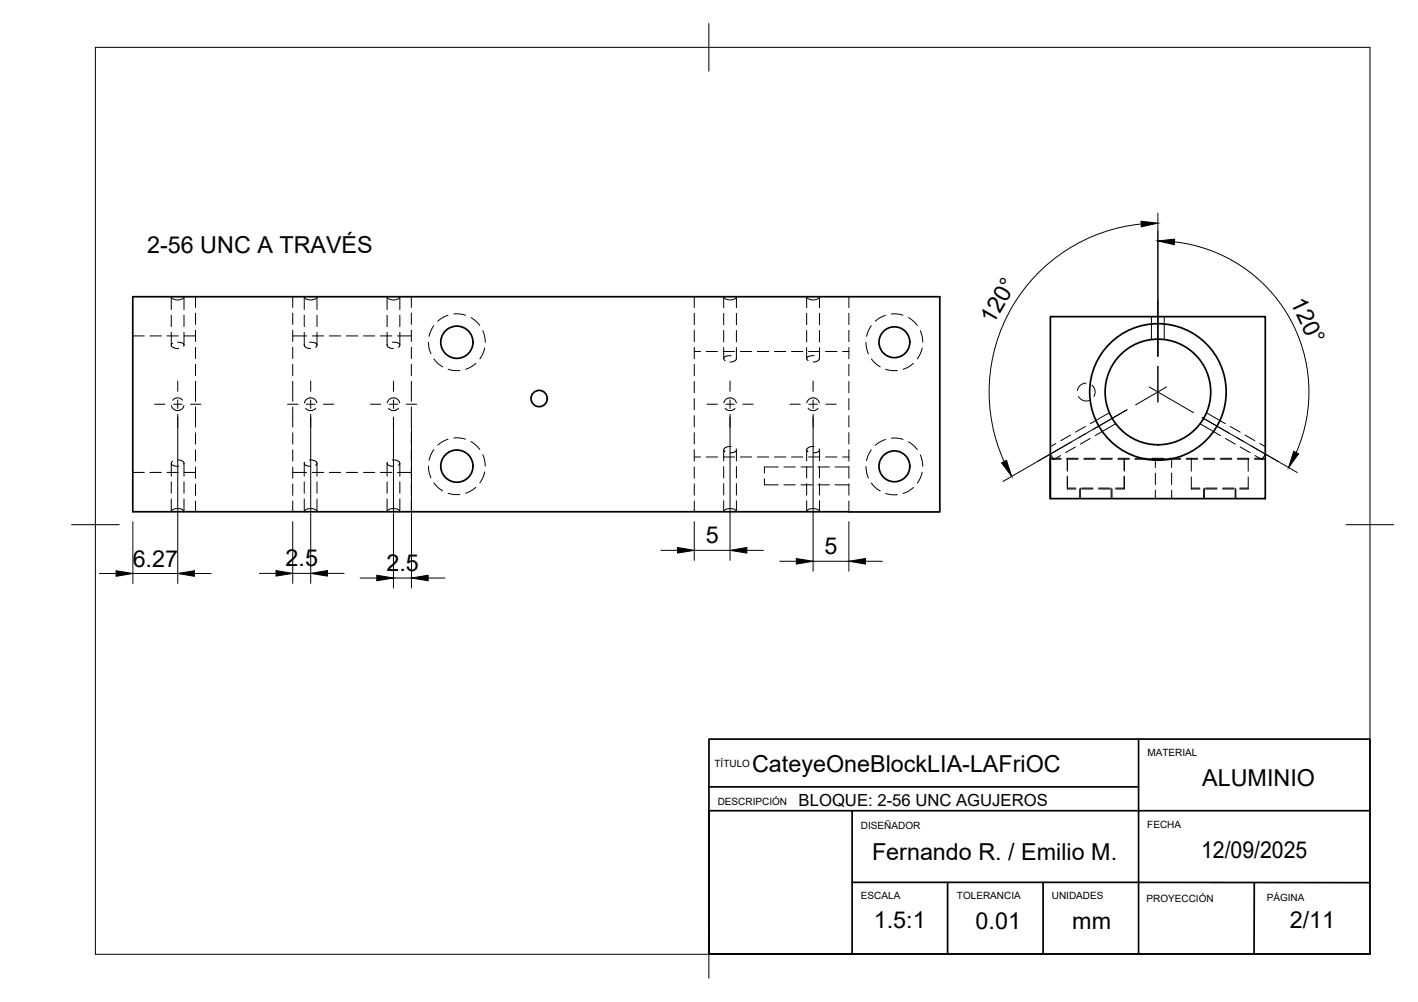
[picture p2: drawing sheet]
<svg xmlns="http://www.w3.org/2000/svg" width="297mm" height="210mm" viewBox="0 0 297 210" stroke-linecap="round" stroke-linejoin="round" font-family="sans-serif">
<!-- layer: Visible -->
<g fill="none" stroke="#000" stroke-width=".36">
<path d="M27.8 62.2h169.1v45h-169.1zM220 66.3h45v38.2h-45zM220 96v8.5M220 96h.1M240 96.2h5.1"/>
<circle cx="95.7" cy="71.7" r="3.4"/>
<circle cx="187.4" cy="71.7" r="3.2"/>
<circle cx="95.7" cy="97.6" r="3.4"/>
<circle cx="112.9" cy="83.5" r="1.7"/>
<circle cx="187.4" cy="97.7" r="3.2"/>
<circle cx="242.6" cy="82.1" r="14.3"/>
<circle cx="242.6" cy="82.1" r="11.1"/>
</g>
<!-- layer: Hidden -->
<g fill="none" stroke="#000" stroke-width=".21">
<path d="M27.8 70.4h2.4M31.4 70.4h2.4M35 70.4h2.4M35.9 64.8v-2.6a1.64 1.64 0 0 0 2.6 0v2.6M35.9 66v2.4M35.9 69.6v2.7M36.2 71.9l-.3 .3 .2 .5 .5 .3h.8M37.2 71.7l1.1 .2 .2 .2v.4M38.5 66v2.4M38.5 69.6v2.7M38.6 70.4h2.4M41 79.9v4.2"/>
<path d="M41 62.2v2.2M41 65.6v2.4M41 69.2v2.3M41 72.7v2.4M41 76.3v2.4M61.3 79.9v4.2M61.3 62.2v2.2M61.3 65.6v2.4M61.3 69.2v2.3M61.3 72.7v2.4M61.3 76.3v2.4M61.3 70.4h2.9"/>
<path d="M63.7 64.8v-2.6a1.73 1.73 0 0 0 2.7 .1v-.1v2.6M63.7 66v2.4M63.7 69.6v2.7M63.8 72.1l-.1 .3 .4 .4 1 .2M64.8 71.7h.8l.7 .3 .1 .4-.3 .3M65.4 70.4h2.4M66.4 66v2.4M66.4 69.6v2.7M69 70.4h2.4M72.6 70.4h2.3M76.1 70.4h2.4M79.7 70.4h2.4"/>
<path d="M81.1 64.8v-2.6a1.71 1.71 0 0 0 2.3 .4l.4-.4v2.6M81.1 66v2.4M81.1 69.6v2.7M81.1 72.1v.3l.2 .3 1.1 .3M82.2 71.7h.8l.6 .3 .2 .4-.3 .3M83.3 70.4h2.9M83.8 66v2.4M83.8 69.6v2.7M86.2 79.9v4.2M86.2 62.2v2.2M86.2 65.6v2.4M86.2 69.2v2.3"/>
<path d="M86.2 72.7v2.4M86.2 76.3v2.4M89.7 71.7l.2 1.4 .4 1M90.9 68.2l-.5 .8-.5 1.5M90.9 75.2l.8 .9 1 .7M93.9 66.1l-1.1 .4-1.1 .8M93.9 77.4l.9 .2h1.5M95.1 65.8h1.1l1.3 .2M98.7 66.5l1.3 1 .5 .7M99.7 76.1l-.8 .6-1.4 .7M101.1 69.3l.5 1.3v1.1M101.5 72.9l-.3 1.2-.7 1.1"/>
<path d="M145.4 62.2v2.2M145.4 65.6v2.4M145.4 69.2v2.4M145.4 72.8v2.4M145.4 76.3v2.4M145.4 79.9v2.4M145.4 73.6h1.3M147.9 73.6h2.4M151.5 73.6h2.4M151.6 64.5v-2.3a1.73 1.73 0 0 0 2.6 .1l.1-.1v2.3M151.6 65.7v2.3M151.6 69.2v2.4"/>
<path d="M151.6 72.8v2.3M153.2 74.5l-.9 .1-.6 .2-.1 .4 .3 .4M154.2 74.9v.4l-.2 .2-1.1 .3M154.3 65.7v2.3M154.3 69.2v2.4M154.3 72.8v2.3M155.1 73.6h2.4M158.6 73.6h2.4M162.2 73.6h2.4M165.8 73.6h2.4M169 64.5v-2.3a1.67 1.67 0 0 0 2.7 0v2.3M169 65.7v2.3"/>
<path d="M169 69.2v2.4M169 72.8v2.3M169.4 73.6h2.3M170.5 74.5h-.7l-.6 .3-.2 .3 .3 .5M171.6 74.9v.3l-.2 .3-1.1 .3M171.7 65.7v2.3M171.7 69.2v2.4M171.7 72.8v2.3M172.9 73.6h2.4M176.5 73.6h1.3M177.8 62.2v2.2M177.8 65.6v2.4"/>
<path d="M177.8 69.2v2.4M177.8 72.8v2.4M177.8 76.3v2.4M177.8 79.9v2.4M181.4 71.7l.2 1.4 .3 1M182.5 68.2l-.7 1.4-.3 .9M182.5 75.2l.8 .9 1.1 .7M185.5 66.1l-1 .4-1.2 .8M185.5 77.4l1 .2h1.5M186.7 65.8h1.2l1.3 .2M190.3 66.5l1.3 1 .6 .7M191.3 76.1l-.8 .6-1.3 .7"/>
<path d="M192.8 69.3l.4 1.3 .1 1.1M193.2 72.9l-.4 1.2-.6 1.1M241.2 66.3v4.9M243.9 66.3v4.9M27.8 99h2.4M31.4 99h2.4M35 99h2.4M35.9 97.1v2.7M35.9 85l.5 .8 .6 .2 1-.2 .5-.8M36.2 96.6l-.3 .4 .2 .4 .5 .2 .8 .1M36.2 83.8l.8-.5 .7 .1 .5 .4M37.2 96.3l1.1 .3 .2 .3v.3"/>
<path d="M38.5 97.1v2.7M38.6 99h2.4M41 85.3v4.2M41 90.7v2.3M41 94.2v2.4M41 97.8v2.4M61.3 85.3v4.2M61.3 90.7v2.3M61.3 94.2v2.4M61.3 97.8v2.4M61.3 99h2.9M63.7 97.1v2.7"/>
<path d="M63.8 84.4l.3-.7 .8-.4 .9 .3 .6 .8M63.8 96.9l-.1 .2 .3 .4 1.1 .2M64 85.5l.9 .5h.6l.6-.5M64.8 96.3l.8 .1 .7 .3 .1 .4-.3 .3M65.4 99h2.4M66.4 97.1v2.7M69 99h2.4M72.6 99h2.3M76.1 99h2.4M79.7 99h2.4M81.1 97.1v2.7M81.1 84.4l.4-.7 .7-.4 1 .3 .5 .8"/>
<path d="M81.2 96.9l-.1 .3 .3 .3 1 .2M81.4 85.5l.8 .5h.7l.6-.5M82.2 96.3l.8 .1 .6 .3 .2 .4-.3 .3M83.3 99h2.9M83.8 97.1v2.7M86.2 85.3v4.2M86.2 90.7v2.3M86.2 94.2v2.4M86.2 97.8v2.4M89.7 97.7l.2 1.4 .4 1M90.9 94.2l-.5 .7-.5 1.5M93.9 92l-1.1 .4-1.1 .9"/>
<path d="M95.1 91.8l1.1-.1 1.3 .3M98.7 92.5l1.3 1 .5 .7M101.1 95.2l.5 1.4v1.1M101.5 98.9l-.3 1.2-.7 1M145.4 83.5v2.4M145.4 87.1v2.3M145.4 90.6v2.4M145.4 94.2v2.4M145.4 97.8v2.4M145.4 95.7h1.3M147.9 95.7h2.4M151.5 95.7h2.4"/>
<path d="M151.6 94.2v2.4M151.6 97.7v2.4M151.6 84.4l.4-.7 .7-.4 1 .3 .5 .8M151.9 85.5l.8 .5h.7l.6-.5M153.2 93.5h-.7l-.7 .4-.2 .4 .3 .4M154.2 94l.1 .4-.3 .2-1.1 .3M154.3 94.2v2.4M154.3 97.7v2.4M155.1 95.7h2.4M158.6 95.7h2.4M162.2 95.7h2.4M163 97.8h-2.9v1.3"/>
<path d="M164.2 97.8h2.4M165.8 95.7h2.4M167.8 97.8h2.4M169 94.2v2.4M169 97.7v2.4M169 84.4l.5-.8 .6-.3 .6 .1 .5 .2 .4 .8M169.3 85.5l.8 .5h.7l.6-.5M169.4 95.7h2.3M170.5 93.5l-.7 .1-.6 .3-.2 .4 .3 .4M171.3 97.8h2.4M171.6 94l.1 .3-.3 .3-1.1 .3M171.7 94.2v2.4"/>
<path d="M171.7 97.7v2.4M172.9 95.7h2.4M174.9 97.8h2.9M176.5 95.7h1.3M177.8 83.5v2.4M177.8 87.1v2.3M177.8 90.6v2.4M177.8 94.2v2.4M177.8 97.8v2.4M181.4 97.7l.2 1.4 .3 1M182.5 94.2l-.7 1.4-.3 .9M185.5 92.1l-1 .4-1.2 .8"/>
<path d="M186.7 91.8h1.2l1.3 .2M190.3 92.6l1.3 .9 .6 .7M192.8 95.3l.4 1.4 .1 1M193.2 98.9l-.4 1.2-.6 1.1M220 95.1l.7 1.2 1.5-.9M220 96h2.3M220 96.2h2.3M221.2 92.9l-1.2 .7M223.5 96.2h2.3M223.5 96h2.4M223.6 99.7v2.5h1.7M223.6 96v2.5"/>
<path d="M223.6 99.9v2.5h1.8M223.6 96.2v2.5M224.3 91.1l-2.1 1.2M225.3 93.6l-2.1 1.2M225.9 83.1a1.88 1.88 0 0 0 2.3 .8M227 96.2h2.4M227.1 96h2.3M227.4 89.3l-2.1 1.2M227.5 80.3a1.8 1.8 0 0 0-1.8 1.5M228.4 91.9l-2.1 1.1M228.7 80.7a1.86 1.86 0 0 1 .5 2.4M230.6 96.2h2.4"/>
<path d="M230.6 96h2.4M232.4 86.5l-4 2.2M233.7 88.8l-4.3 2.5M234.2 96.2h2.4M234.2 96h2.4M235.5 99.7v2.7h-1.8M235.5 96v2.7M237.7 96.2h2.3M237.8 96h2.4M241.3 96h2.4M242 96.2v1.7M242 99.1v2.4"/>
<path d="M244.9 96h2.4M245.1 96.2h2.2M245.4 96.2v1.7M245.4 99.1v2.4M248.5 96h2.4M248.5 96.2h2.4M249.6 99.9v2.5h1.8M249.6 96v2.7M251.4 88.8l4.3 2.5M252.1 96h2.3M252.1 96.2h2.4M252.7 86.5l4 2.2"/>
<path d="M255.7 96h2.3M255.7 96.2h2.3M256.7 91.9l2.1 1.1M257.7 89.3l2.1 1.2M259.2 96h2.4M259.2 96.2h2.4M259.8 93.6l2.1 1.2M260.8 91.1l2.1 1.2M261.5 99.9v2.5h-1.8M261.5 96v2.7M262.8 96h2.2M262.8 96.2h2.2"/>
<path d="M263.9 92.9l1.1 .7M265 95.1l-.6 1.2-1.5-.9M35.9 104.5v2.7a1.64 1.64 0 0 1 2.6 0v-2.7M35.9 100.9v2.4M38.5 100.9v2.4M41 101.4v2.4M41 105v2.2M61.3 101.4v2.4M61.3 105v2.2M63.7 104.5v2.7a1.73 1.73 0 0 1 2.7-.1v.1v-2.7M63.7 100.9v2.4M66.4 100.9v2.4"/>
<path d="M81.1 104.5v2.7a1.55 1.55 0 0 1 2.1-.6l.3 .2 .3 .4v-2.7M81.1 100.9v2.4M83.8 100.9v2.4M86.2 101.4v2.4M86.2 105v2.2M90.9 101.2l.8 .9 1 .7M93.9 103.3l.9 .3h1.5M99.7 102.1l-1.4 1-.8 .2M145.4 101.4v2.4M145.4 104.9v2.3M151.6 104.9v2.3a1.73 1.73 0 0 1 2.6-.1l.1 .1v-2.3M151.6 101.3v2.4"/>
<path d="M154.3 101.3v2.4M160.1 100.3v1.3h2.9M164.2 101.6h2.4M167.8 101.6h2.4M169 104.9v2.3a1.67 1.67 0 0 1 2.7 0v-2.3M169 101.3v2.4M171.3 101.6h2.4M171.7 101.3v2.4M174.9 101.6h2.9M177.8 101.4v2.4M177.8 104.9v2.3M182.5 101.2l.8 .9 1.1 .8"/>
<path d="M185.5 103.4l1 .2h1.5M191.3 102.1l-.8 .7-1.3 .6M226.2 102.4v2.1M226.3 102.2v2.3M226.5 102.2h2.4M226.6 102.4h2.4M230.1 102.2h2.4M230.1 102.4h2.4M232.7 102.2v2.3M232.9 102.4v2.1M233.7 102.2h1.8M242 102.7v1.8"/>
<path d="M245.4 102.7v1.8M249.6 102.2h1.8M252.1 102.4v2.1M252.3 102.2v2.3M252.5 102.4h2.4M252.5 102.2h2.4M256.1 102.4h2.4M256.1 102.2h2.4M258.7 102.2v2.3M258.9 102.4v2.1M259.7 102.2h1.8"/>
</g>
<!-- layer: BORDER -->
<path d="M20 9.9h267v190h-267zM148.5 4.9v10M15 109.9h10M282 109.9h10M148.5 194.9v10" fill="none" stroke="#000" stroke-width=".21"/>
<!-- layer: TITLEBLOCK -->
<path d="M148.5 154.8h138.5v45h-138.5zM238.5 154.8v45M148.5 169.8h30v30h-30zM148.5 164.8h90M178.5 169.8h108.5M178.5 184.8l108.5 .1M198.5 184.8v15M218.5 184.8v15M262.7 184.9v15" fill="none" stroke="#000" stroke-width=".36"/>
<!-- layer: Smart Centers -->
<g fill="none" stroke="#000" stroke-width=".21">
<path d="M37.2 79.8v2.2M65.1 79.8v2.2M82.4 79.8v2.2M152.9 79.8v2.2M170.3 79.8v2.2M242.5 62.8v11.8M32.4 84.7h2.1M36.3 84.7h1.8M37.2 83.8v1.8M37.2 87.4v2.1M39.9 84.7h2.2M60.2 84.7h2.2"/>
<path d="M64.2 84.7h1.8M65.1 83.8v1.8M65.1 87.4v2.1M67.8 84.7h2.1M77.6 84.7h2.2M81.5 84.7h1.8M82.4 83.8v1.8M82.4 87.4v2.1M85.1 84.7h2.2M148.1 84.7h2.2M152 84.7h1.8M152.9 83.8v1.8"/>
<path d="M152.9 87.4v2.1M155.6 84.7h2.2M165.5 84.7h2.1M169.4 84.7h1.8M170.3 83.8v1.8M170.3 87.4v2.1M173 84.7h2.2M224.4 92.6l-7.1 4.1M227.5 90.8l-1.6 .9M236.1 85.8l-7.1 4.1M251.8 87.5l5.7 3.2M259 91.6l1.6 .9"/>
<path d="M262.1 93.4l5.6 3.3"/>
</g>
<!-- layer: FD_Dimensions -->
<g fill="none" stroke="#000" stroke-width=".21">
<path d="M239.1 46.9a35.4 35.4 0 0 0-28.8 49.8M242.5 44.7v29.9M246.1 50.7a31.6 31.6 0 0 1 25.4 44.1M37.2 86.8v35.4M65.1 86.8v35.4M82.4 87.7v35.5M86.2 89.3v33.9M152.9 86.8v30.6M170.3 86.8v32.9M236.1 85.8l-26 15.1M251.8 87.5l20 11.5M27.8 109.3v12.9"/>
<path d="M61.3 109.3v12.9M138.4 115.3h3.5M145.4 109.3v8.1M145.4 115.3h7.5M156.4 115.3h3.5M163.3 117.6h3.5M170.3 117.6h7.5M177.8 109.3v10.4M181.3 117.6h3.5M20.8 120.1h3.5M27.8 120.1h9.4M40.7 120.1h3.5"/>
<path d="M54.3 120.1h3.5M61.3 120.1h3.8M68.6 120.1h3.5M75.4 121.1h3.5M82.4 121.1h3.8M89.7 121.1h3.5"/>
</g>
<g fill="#000" stroke="#000" stroke-width=".21">
<path d="M239 46.3l3.5 .5-3.4 .7zM242.5 50.5l3.6-.4-.1 1.2zM209.8 97l1-.6 1.1 3.4zM271 94.5l1 .6-2.1 2.8zM24.3 119.6l3.5 .5-3.5 .6zM37.2 120.1l3.5-.5v1.1zM57.8 119.5l3.5 .6-3.5 .6zM65.1 120.1l3.5-.6v1.2zM141.9 114.7l3.5 .6-3.5 .6zM152.9 115.3l3.5-.6v1.2zM166.8 117l3.5 .6-3.5 .6zM177.8 117.6l3.5-.6v1.2z"/>
<path d="M78.9 120.5l3.5 .6-3.5 .6zM86.2 121.1l3.5-.6v1.2z"/>
</g>
<!-- layer: Edge Extensions -->
<path d="M242.5 76.7v7.5M240.7 81.1l9.3 5.3M244.4 81.1l-6.5 3.7" fill="none" stroke="#000" stroke-width=".21"/>
<g font-size="4.9">
<text x="30.8" y="53">2-56 UNC A TRAVÉS</text>
<text x="270.3" y="63.3" transform="rotate(65 270.3 63.3)">120°</text>
<text x="208.1" y="68.2" transform="rotate(-60 208.1 68.2)">120°</text>
<text x="147.8" y="113.8">5</text>
<text x="27.8" y="118.7">6.27</text>
<text x="59.8" y="118.7">2.5</text>
<text x="80.9" y="119.6">2.5</text>
<text x="172.7" y="116.1">5</text>
<text x="157.5" y="161.7">CateyeOneBlockLIA-LAFriOC</text>
<text x="251.8" y="164.8">ALUMINIO</text>
<text x="251.6" y="179.7">12/09/2025</text>
<text x="182.7" y="180.1">Fernando R. / Emilio M.</text>
<text x="183" y="194.4">1.5:1</text>
<text x="204.4" y="194.5">0.01</text>
<text x="224.6" y="194.6">mm</text>
<text x="270.2" y="194.5">2/11</text>
</g>
<text font-size="3.5" x="167.3" y="168.8">BLOQUE: 2-56 UNC AGUJEROS</text>
<g font-size="2.1">
<text x="149.7" y="160.6">TÍTULO</text>
<text x="240.3" y="158.3">MATERIAL</text>
<text x="150.3" y="168.7">DESCRIPCIÓN</text>
<text x="180.3" y="173.7">DISEÑADOR</text>
<text x="240.3" y="173.4">FECHA</text>
<text x="180.3" y="188.4">ESCALA</text>
<text x="200.4" y="188.4">TOLERANCIA</text>
<text x="220.3" y="188.4">UNIDADES</text>
<text x="240.2" y="188.9">PROYECCIÓN</text>
<text x="265.3" y="188.7">PÁGINA</text>
</g>
</svg>
